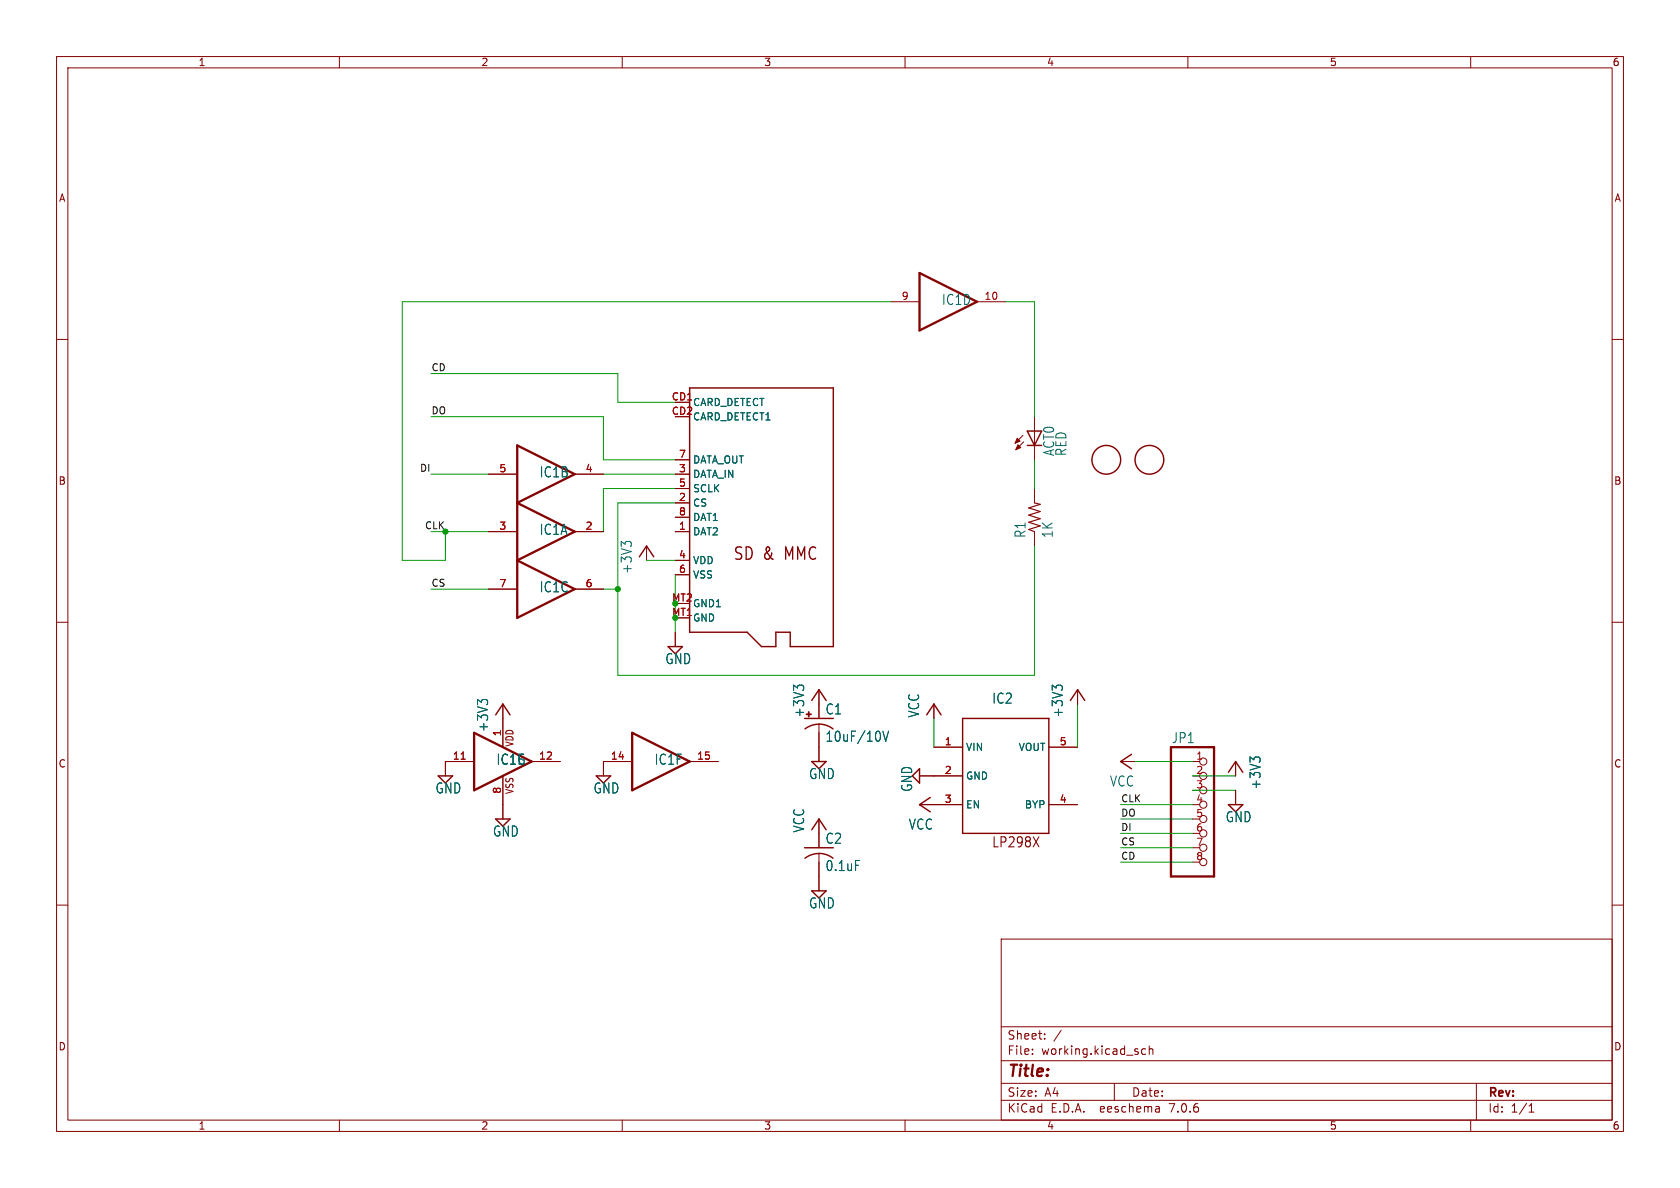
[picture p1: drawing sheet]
<svg xmlns="http://www.w3.org/2000/svg" width="297mm" height="210mm" viewBox="0 0 297 210" stroke-linecap="round" stroke-linejoin="round" font-family="sans-serif">
<g fill="none" stroke="#840000" stroke-width=".18">
<path d="M10 10h277v190h-277zM12 12h273v186h-273zM60 10v2M110 10v2M160 10v2M210 10v2M260 10v2M10 60h2M157.5 53.3h5.1M172.7 53.3h5.1M285 60h2M180.8 77l-1.3 1.4"/>
<path d="M181 78.1l-1.4 1.4M182.9 73.7v7.6M86.4 94h5M86.4 83.8h5M101.6 94h5.1M101.6 83.8h5.1M114.3 96.5v2.6M119.4 94h2.5M119.4 88.9h2.5M119.4 83.8h2.5M119.4 99.1h2.5M119.4 86.4h2.5"/>
<path d="M119.4 81.3h2.5M119.4 91.4h2.5M182.9 86.4v2.5M182.9 94v2.5M10 110h2M86.4 104.1h5M101.6 104.1h5.1M119.4 101.6h2.5M119.4 111.8v2.5M285 110h2M83.8 134.6h-5.1v2.6M88.9 124.5v7.6"/>
<path d="M88.9 137.2v7.6M94 134.6h5.1M111.8 134.6h-5.1v2.6M121.9 134.6h5.1M144.8 121.9v5.1M144.8 128v6.6M162.6 137.2h7.6M165.1 124.5v2.5M165.1 132.1h5.1M185.4 132.1h5.1M190.5 121.9v2.6M198.1 134.6h2.6"/>
<path d="M210.8 134.6h1.3M210.8 139.7h1.3M218.4 134.6v2.6M218.4 139.7v2.5M10 160h2M144.8 144.8v5.1M144.8 150.9v6.6M162.6 142.2h7.6M185.4 142.2h5.1M210.8 144.8h1.3M210.8 147.3h1.3M210.8 149.9h1.3"/>
<path d="M210.8 152.4h1.3M285 160h2M177 166h108v32h-108zM60 198v2M110 198v2M160 198v2M177 194.5h108M177 191.5h108M177 187.5h108M177 181.5h108M182.5 186.3v.1M182.5 185.5v.1"/>
<path d="M184.7 183.6v.1M184.7 182.8v.1M187.6 182.1l-1.3 2M197 191.5v3M202.5 185.5l-.4-.1-.3 .3v.4l.2 .2h.5M203.2 185.5l.2-.1 .3 .1 .1 .9M203.2 184.9v1.5M204.9 195.7l.1 .9M205 196.5l-.2 .1M205 196h-.2M210 198v2M260 198v2"/>
<path d="M261 191.5v6.5M270.3 196.6h.9M270.3 195.5l.4-.4v1.5"/>
<circle cx="212.7" cy="137.2" r=".63"/>
<circle cx="212.7" cy="134.6" r=".63"/>
<circle cx="212.7" cy="139.7" r=".63"/>
<circle cx="212.7" cy="147.3" r=".63"/>
<circle cx="212.7" cy="152.4" r=".63"/>
<circle cx="212.7" cy="142.2" r=".63"/>
<circle cx="212.7" cy="144.8" r=".63"/>
<circle cx="212.7" cy="149.9" r=".63"/>
</g>
<g fill="none" stroke="#840000" stroke-width=".25">
<path d="M121.9 68.6h25.4v45.7h-7.6v-2.5h-2.5v2.5h-2.6l-2.5-2.5h-10.2zM181.6 78.7h2.5M181.6 76.2h2.5l-1.2 2.5zM113 98.4l1.3-1.9 1.3 1.9M118.1 114.3h2.5l-1.2 1.3zM77.5 137.2h2.5l-1.3 1.2zM87.6 126.4l1.3-1.9 1.3 1.9M105.4 137.2h2.5l-1.2 1.2zM142.2 127h5.1M143.5 123.8l1.3-1.9 1.2 1.9M143.5 134.6h2.5l-1.2 1.3zM144.8 128a4.1 4.1 0 0 0-2.5 .9"/>
<path d="M144.8 128a4.1 4.1 0 0 1 2.5 .9M162.6 135.9v2.5l-1.3-1.2zM163.8 126.4l1.3-1.9 1.3 1.9M170.2 127h15.2v20.3h-15.2zM189.2 123.8l1.3-1.9 1.3 1.9M200 133.4l-1.9 1.2 1.9 1.3M217.2 136.5l1.2-1.9 1.3 1.9M87.6 144.8h2.6l-1.3 1.3zM142.2 149.9h5.1M143.5 146.7l1.3-1.9 1.2 1.9M143.5 157.5h2.5l-1.2 1.3zM144.8 150.9a4.1 4.1 0 0 0-2.5 .8"/>
<path d="M144.8 150.9a4.1 4.1 0 0 1 2.5 .8M164.5 141l-1.9 1.2 1.9 1.3M217.2 142.2h2.5l-1.3 1.3z"/>
<circle cx="195.6" cy="81.3" r="2.54"/>
<circle cx="203.2" cy="81.3" r="2.54"/>
</g>
<path d="M110.5 96.2l-.7-.5v.9M110.7 95.8h.7M85.1 124.2l-.7-.5v.9M85.3 123.7h.7M141 121.6l-.7-.5v.9M141.2 121.2h.7M156.1 129.3l.5 1.7 .5-1.7M186.7 121.6l-.7-.5v.9M186.9 121.2h.7M221.7 134.3l-.7-.5v.9M221.8 133.9h.8" fill="none" stroke="#006464" stroke-width=".18"/>
<path d="M162.6 48.3l10.1 5-10.1 5.1zM91.4 78.7l10.2 5.1-10.2 5.1 10.2 5.1-10.2 5.1 10.2 5-10.2 5.1zM83.8 129.5l10.2 5.1-10.2 5.1zM111.8 129.5l10.1 5.1-10.1 5.1zM207 132.1h7.6v22.8h-7.6z" fill="none" stroke="#840000" stroke-width=".41"/>
<path d="M81.5 134.2h.7" fill="none" stroke="#a90000" stroke-width=".18"/>
<g fill="#840000" stroke="#840000" stroke-width=".18">
<path d="M179.8 77.5l.5 .5-.8 .4z"/>
<path d="M180 78.6l.5 .5-.9 .4z"/>
<path d="M142.5 126.2h.9v.1h-.9z"/>
</g>
<path d="M182.7 147.9l1 1.8M183.7 147.9l-1 1.8" fill="none" stroke="#840000" stroke-width=".19"/>
<path d="M182.9 88.9l1 .3-2 .6 2 .6-2 .7 2 .6-2 .6 2 .7-2 .6 1 .4" fill="none" stroke="#840000" stroke-width=".2"/>
<g fill="none" stroke="#009600" stroke-width=".18">
<path d="M157.5 53.3h-86.4v45.8h7.6v-5.1h7.7M177.8 53.3h5.1v20.4M76.2 73.7h30.5v7.6h12.7M76.2 66h33v5.1h10.2M76.2 83.8h10.2M106.7 83.8h12.7M114.3 99.1h5.1M119.4 86.4h-12.7v7.6M119.4 88.9h-10.2v30.5h73.7v-22.9M182.9 81.3v5.1M76.2 104.1h10.2M106.7 104.1h2.5"/>
<path d="M119.4 101.6v10.2M165.1 127v5.1M190.5 124.5v7.6M200.7 134.6h10.1M210.8 137.2h7.6M210.8 139.7h7.6M198.1 152.4h12.7M198.1 149.9h12.7M198.1 144.8h12.7M198.1 147.3h12.7M198.1 142.2h12.7"/>
</g>
<g fill="#009600" stroke="#009600" stroke-width=".18">
<circle cx="78.7" cy="94" r=".46"/>
<circle cx="109.2" cy="104.1" r=".46"/>
<circle cx="119.4" cy="106.7" r=".46"/>
<circle cx="119.4" cy="109.2" r=".46"/>
</g>
<g font-size="3" fill="#840000">
<text x="129.5" y="99.3">SD &amp;</text>
<text x="138.9" y="99.3">MMC</text>
</g>
<text font-size="2.8" fill="#840000" x="178" y="190.9">Title:</text>
<g font-size="2.5" fill="#006464">
<text x="166.4" y="54.1">IC1D</text>
<text x="186.6" y="80.7" transform="rotate(-90 186.6 80.7)">ACT0</text>
<text x="188.7" y="80.7" transform="rotate(-90 188.7 80.7)">RED</text>
<text x="95.3" y="84.6">IC1B</text>
<text x="95.3" y="94.8">IC1A</text>
<text x="181.5" y="95.2" transform="rotate(-90 181.5 95.2)">R1</text>
<text x="186.3" y="95.2" transform="rotate(-90 186.3 95.2)">1K</text>
<text x="111.9" y="101.5" transform="rotate(-90 111.9 101.5)">+3V3</text>
<text x="95.3" y="104.9">IC1C</text>
<text x="117.5" y="117.6">GND</text>
<text x="175.3" y="124.6">IC2</text>
<text x="86.5" y="129.5" transform="rotate(-90 86.5 129.5)">+3V3</text>
<text x="142.4" y="126.9" transform="rotate(-90 142.4 126.9)">+3V3</text>
<text x="145.9" y="126.5">C1</text>
<text x="145.9" y="131.3">10uF/10V</text>
<text x="162.7" y="126.9" transform="rotate(-90 162.7 126.9)">VCC</text>
<text x="188.1" y="126.9" transform="rotate(-90 188.1 126.9)">+3V3</text>
<text x="207.1" y="131.6">JP1</text>
<text x="87.7" y="135.4">IC1E</text>
<text x="115.6" y="135.4">IC1F</text>
<text x="142.9" y="137.9">GND</text>
<text x="76.9" y="140.5">GND</text>
<text x="104.8" y="140.5">GND</text>
<text x="161.5" y="140.1" transform="rotate(-90 161.5 140.1)">GND</text>
<text x="196.1" y="139.3">VCC</text>
<text x="223.1" y="139.6" transform="rotate(-90 223.1 139.6)">+3V3</text>
<text x="87" y="148.1">GND</text>
<text x="142.4" y="147.3" transform="rotate(-90 142.4 147.3)">VCC</text>
<text x="145.9" y="149.4">C2</text>
<text x="160.6" y="146.9">VCC</text>
<text x="216.6" y="145.6">GND</text>
<text x="145.9" y="154.2">0.1uF</text>
<text x="142.9" y="160.8">GND</text>
</g>
<text font-size="2.5" fill="#840000" x="175.3" y="150.1">LP298X</text>
<g font-size="2.1" fill="#840000">
<text x="178" y="184">Sheet:</text>
<text x="178" y="186.7">File:</text>
<text x="184.1" y="186.7">working.kicad_sch</text>
<text x="178" y="196.9">KiCad</text>
<text x="178" y="194.1">Size:</text>
<text x="184.7" y="194.1">A4</text>
<text x="185.7" y="196.9">E.D.A.</text>
<text x="194.6" y="196.9">eeschema</text>
<text x="200" y="194.1">Date:</text>
<text x="207" y="196.9">7.0.6</text>
<text x="263" y="194.3">Rev:</text>
<text x="263" y="196.9">Id:</text>
<text x="267.1" y="196.9">1/1</text>
</g>
<g font-size="1.8" fill="#840000">
<text x="35" y="11.9">1</text>
<text x="85" y="11.9">2</text>
<text x="135" y="11.9">3</text>
<text x="185" y="11.9">4</text>
<text x="235" y="11.9">5</text>
<text x="285" y="11.9">6</text>
<text x="10.3" y="35.9">A</text>
<text x="285.3" y="35.9">A</text>
<text x="10.3" y="85.9">B</text>
<text x="285.3" y="85.9">B</text>
<text x="10.3" y="135.9">C</text>
<text x="91" y="132.1" transform="rotate(-90 91 132.1)">VDD</text>
<text x="285.3" y="135.9">C</text>
<text x="91" y="140.5" transform="rotate(-90 91 140.5)">VSS</text>
<text x="10.3" y="185.9">D</text>
<text x="285.3" y="185.9">D</text>
<text x="35" y="199.9">1</text>
<text x="85" y="199.9">2</text>
<text x="135" y="199.9">3</text>
<text x="185" y="199.9">4</text>
<text x="235" y="199.9">5</text>
<text x="285" y="199.9">6</text>
</g>
<g font-size="1.8" fill="#a90000">
<text x="159.3" y="53.1">9</text>
<text x="173.9" y="53.1">10</text>
<text x="118.7" y="70.9">CD1</text>
<text x="118.7" y="73.4">CD2</text>
<text x="88.2" y="83.6">5</text>
<text x="103.4" y="83.6">4</text>
<text x="119.9" y="83.6">3</text>
<text x="119.9" y="81">7</text>
<text x="119.9" y="88.6">2</text>
<text x="119.9" y="86.1">5</text>
<text x="88.2" y="93.7">3</text>
<text x="103.4" y="93.7">2</text>
<text x="119.9" y="93.7">1</text>
<text x="119.9" y="91.2">8</text>
<text x="119.9" y="98.8">4</text>
<text x="119.9" y="101.3">6</text>
<text x="88.2" y="103.9">7</text>
<text x="103.4" y="103.9">6</text>
<text x="118.7" y="106.4">MT2</text>
<text x="118.7" y="109">MT1</text>
<text x="88.6" y="130.2" transform="rotate(-90 88.6 130.2)">1</text>
<text x="166.9" y="131.8">1</text>
<text x="187.3" y="131.8">5</text>
<text x="80" y="134.4">11</text>
<text x="95.2" y="134.4">12</text>
<text x="107.9" y="134.4">14</text>
<text x="123.1" y="134.4">15</text>
<text x="166.9" y="136.9">2</text>
<text x="211.4" y="134.4">1</text>
<text x="211.4" y="136.9">2</text>
<text x="88.6" y="140.4" transform="rotate(-90 88.6 140.4)">8</text>
<text x="166.9" y="142">3</text>
<text x="187.3" y="142">4</text>
<text x="211.4" y="139.4">3</text>
<text x="211.4" y="142">4</text>
<text x="211.4" y="144.5">5</text>
<text x="211.4" y="147.1">6</text>
<text x="211.4" y="149.6">7</text>
<text x="211.4" y="152.1">8</text>
</g>
<g font-size="1.8" fill="#006464">
<text x="122.4" y="72">CARD_DETECT</text>
<text x="122.4" y="74.5">CARD_DETECT1</text>
<text x="122.4" y="82.1">DATA_OUT</text>
<text x="122.4" y="89.8">CS</text>
<text x="122.4" y="84.7">DATA_IN</text>
<text x="122.4" y="87.2">SCLK</text>
<text x="122.4" y="94.8">DAT2</text>
<text x="122.4" y="92.3">DAT1</text>
<text x="122.4" y="99.9">VDD</text>
<text x="122.4" y="102.5">VSS</text>
<text x="122.4" y="107.5">GND1</text>
<text x="122.4" y="110.1">GND</text>
<text x="170.7" y="132.9">VIN</text>
<text x="180" y="132.9">VOUT</text>
<text x="170.7" y="138">GND</text>
<text x="170.7" y="143.1">EN</text>
<text x="181.1" y="143.1">BYP</text>
</g>
<g font-size="1.7" fill="#0f0f0f">
<text x="76.2" y="65.7">CD</text>
<text x="76.2" y="73.3">DO</text>
<text x="74.2" y="83.5">DI</text>
<text x="76.2" y="103.8">CS</text>
<text x="198.1" y="141.9">CLK</text>
<text x="198.1" y="144.4">DO</text>
<text x="198.1" y="149.5">CS</text>
<text x="198.1" y="147">DI</text>
<text x="198.1" y="152.1">CD</text>
</g>
<text font-size="1.7" fill="#009600" x="75" y="93.6">CLK</text>
</svg>
